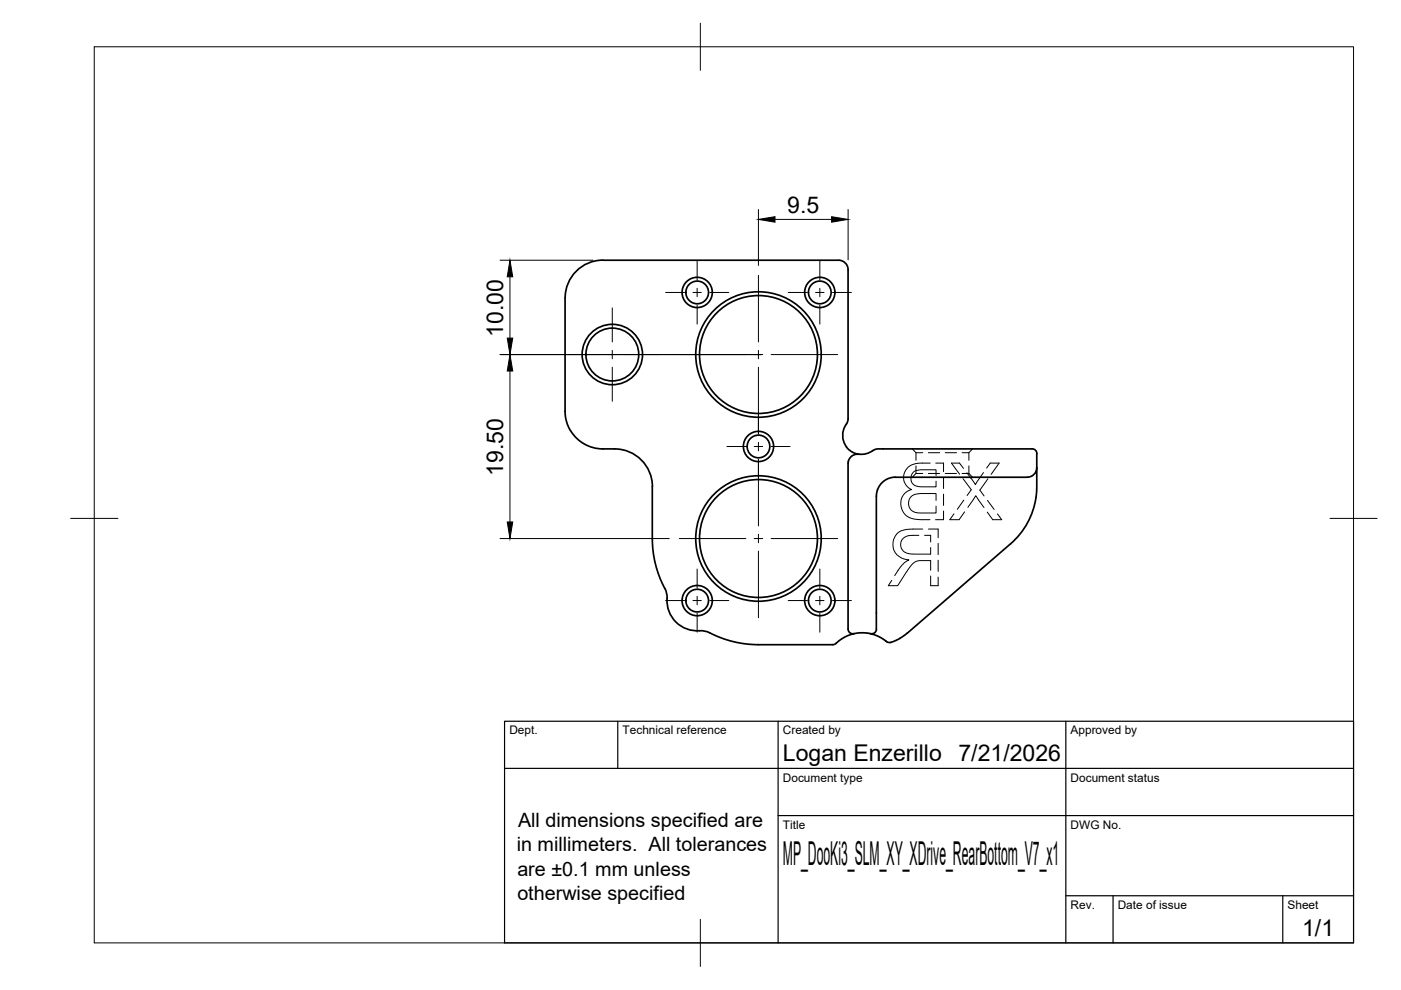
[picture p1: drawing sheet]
<svg xmlns="http://www.w3.org/2000/svg" width="297mm" height="210mm" viewBox="0 0 297 210" stroke-linecap="round" stroke-linejoin="round" font-family="sans-serif">
<!-- layer: Visible -->
<g fill="none" stroke="#000" stroke-width=".36">
<path d="M177.8 55.2h-50a8 8 0 0 0-8 8M177.8 55.2a2 2 0 0 1 2 2l-.1 32.2a4.4 4.4 0 0 0 .2 5.9l1.2 .7 1 .3M119.8 63.2v24.2l.3 1.9 .8 2M121 91.3a8 8 0 0 0 6.8 3.9h2.5M130.3 95.2a8 8 0 0 1 8 8M182.1 96.3l-.8 .1-.7 .3-.6 .7-.2 .7v34.6a1.17 1.17 0 0 0 1.2 1.7M218.8 95.2h-32.8l-.8 .3a4.7 4.7 0 0 1-3.1 .8M218.8 95.2a1.01 1.01 0 0 1 1 1v3M219.8 99.2a2.36 2.36 0 0 1-2.9 2h-27.1a4 4 0 0 0-4 3.7v28.5M219.8 99.2v4.7a16 16 0 0 1-5.5 11.4M138.3 103.2v11a24.1 24.1 0 0 0 3 11.4l.1 1.3M214.3 115.3l-21.9 19"/>
<path d="M141.4 126.9a6.5 6.5 0 0 0 7.4 6.8l.8 .2a24.7 24.7 0 0 0 11.2 2.8h15.8l.7-.3M181 134.4l-2 .7-1.8 1.3M181 134.4l2.3-.2 1.4 .2 1.6 .6 1.9 1.1 .7 .1M185.8 133.4a1.01 1.01 0 0 1-1.2 1M190.8 135.4l-1.9 .8M192.4 134.2l-1.6 1.1"/>
<circle cx="129.8" cy="75.2" r="6.4"/>
<circle cx="129.8" cy="75.2" r="5.6"/>
<circle cx="147.8" cy="62" r="3.2"/>
<circle cx="147.8" cy="62" r="2.4"/>
<circle cx="160.8" cy="75.2" r="13.3"/>
<circle cx="160.8" cy="75.2" r="12.5"/>
<circle cx="173.8" cy="62" r="3.2"/>
<circle cx="173.8" cy="62" r="2.4"/>
<circle cx="160.8" cy="94.7" r="3.2"/>
<circle cx="160.8" cy="94.7" r="2.4"/>
<circle cx="160.8" cy="114.2" r="13.3"/>
<circle cx="160.8" cy="114.2" r="12.5"/>
<circle cx="147.8" cy="127.3" r="3.2"/>
<circle cx="147.8" cy="127.3" r="2.4"/>
<circle cx="173.8" cy="127.3" r="3.2"/>
<circle cx="173.8" cy="127.3" r="2.4"/>
</g>
<!-- layer: Hidden -->
<g fill="none" stroke="#000" stroke-width=".21">
<path d="M193.4 95.2l.8 .8M194.2 96h1.4M194.2 98.8v1.6l-.8 .8M194.2 96v1.6M196.8 96h2.4M197.2 98.2l-2.9 .1-1.3 .4-.7 .6-.7 1.3v1.2l.6 1.2 1.1 .8-1 .4-.7 .7-.5 .8-.1 1 .1 .9 .4 .9 .6 .8 .6 .4 1.8 .4 2.7 .1M198.4 98.2h1.6v1.8M200.4 96h2.4M204 96h1.4M204.3 99.3l-.9-1.1h-1.7l1.8 2.3M205.4 96v1.6M205.4 98.8v1.6"/>
<path d="M206.2 95.2l-.8 .8M209.2 99.2l.8-1h1.8l-1.7 2.4M194.2 100.4h1.4M194.8 113.5l-2.2 .1-1 .5-.6 .9v.7l.2 .7a2.68 2.68 0 0 0 2.7 1.1h3.4v-1.4M195.6 112.2l-3.9 .1-1.1 .5-.8 .9-.3 .7-.2 1.1 .1 .8 .3 .8 .4 .5 .8 .6 1.8 .5-1.3 1-1.7 2.3M196 113.5h1.3v1.4M196.8 100.4h2.4M196.8 112.2h2.1v1.8M198.5 100.8v-1.2h-3.2l-1.1 .2-.6 .4-.4 .7-.1 .8 .3 .8a2.65 2.65 0 0 0 2.5 .7h2.6v-1.2M198.5 106.1v-1.5h-3.4l-1 .2a2 2 0 0 0-1.5 1.7 2 2 0 0 0 1.1 2l1.2 .3h3.6v-1.5M198.9 115.2v2.4M198.9 118.8v2.4"/>
<path d="M200 101.2v2.4M200 104.8v2.4M200 108.3v1.9h-1.6M200.4 100.4h2.4M204 100.4h1.4M204.2 101.5l1.7 2.3-.9 1.3M204.3 106l-1.3 2M204.5 108.5l-1.2 1.7h-1.9l.9-1.3M205.2 107.6l1.7-2.5 1.7 2.5M205.4 100.4l.8 .8M208.5 100.2l-1.7 2.5-1.8-2.5M209.3 108.6l1.2 1.6h1.9l-.9-1.2"/>
<path d="M209.4 106.1l1.4 1.9M209.4 101.5l-1.6 2.4 .8 1.2M197.3 120.9v-2h-2.7l-.7 .3-.8 .7-2.8 4.3h-2l.8-1.1M197.3 122.1v2.1h1.6v-1.8"/>
</g>
<!-- layer: BORDER -->
<path d="M20 9.9h267v190h-267zM148.5 4.9v10M15 109.9h10M282 109.9h10M148.5 194.9v10" fill="none" stroke="#000" stroke-width=".21"/>
<!-- layer: TITLEBLOCK -->
<path d="M107 152.9h180v47h-180zM131 152.9v10M165 152.9v47M226 152.9v47M107 162.9h180M165 172.9h122M226 189.9h61M236 189.9v10M272 189.9v10" fill="none" stroke="#000" stroke-width=".25"/>
<!-- layer: Smart Centers -->
<g fill="none" stroke="#000" stroke-width=".21">
<path d="M147.8 55.3v4M160.8 58.4v14.1M173.8 55.3v4M119.9 75.2h7.2M128.9 75.2h1.8M129.8 65.3v7.2M129.8 74.3v1.8M129.8 77.9v7.2M132.5 75.2h7.2M141.1 62h4M144 75.2h14.1M146.9 62h1.8"/>
<path d="M147.8 61.1v1.8M147.8 64.7v4M150.5 62h4M159.9 75.2h1.8M160.8 74.3v1.8M160.8 77.9v14.1M163.5 75.2h14.1M167.1 62h4M172.9 62h1.8M173.8 61.1v1.8M173.8 64.7v4M176.5 62h4"/>
<path d="M154.1 94.7h4M159.9 94.7h1.8M160.8 93.8v1.8M160.8 97.4v14.1M163.5 94.7h4M144 114.2h14.1M159.9 114.2h1.8M160.8 113.3v1.8M160.8 116.9v14.1M163.5 114.2h14.1M141.1 127.3h4M146.9 127.3h1.8"/>
<path d="M147.8 120.6v4.1M147.8 126.4v1.8M147.8 130v4M150.5 127.3h4M167.1 127.3h4M172.9 127.3h1.8M173.8 120.6v4.1M173.8 126.4v1.8M173.8 130v4M176.5 127.3h4"/>
</g>
<!-- layer: FD_Dimensions -->
<path d="M106 55.2h19.7M108.1 58.7v13M160.8 44.4v11.9M164.3 46.5h12M179.8 44.4v10.7M106 75.2h55.4M108.1 78.7v32M106 114.2h35.9" fill="none" stroke="#000" stroke-width=".21"/>
<path d="M108.1 55.2l.6 3.5h-1.2zM160.8 46.5l3.5-.6v1.2zM176.3 45.9l3.5 .6-3.5 .6zM107.5 71.7h1.2l-.6 3.5zM108.1 75.2l.6 3.5h-1.2zM107.5 110.7h1.2l-.6 3.5z" fill="#000" stroke="#000" stroke-width=".21"/>
<text font-size="7" x="166" y="183.4">MP_DooKi3_SLM_XY_XDrive_RearBottom_V7_x1</text>
<g font-size="4.9">
<text x="166.9" y="45.1">9.5</text>
<text x="106.7" y="71.5" transform="rotate(-90 106.7 71.5)">10.00</text>
<text x="106.7" y="100.9" transform="rotate(-90 106.7 100.9)">19.50</text>
<text x="166" y="161.4">Logan Enzerillo</text>
<text x="203.2" y="161.4">7/21/2026</text>
<text x="276.1" y="198.6">1/1</text>
</g>
<g font-size="4.2">
<text x="109.8" y="175.4">All dimensions specified are</text>
<text x="109.6" y="180.5">in millimeters. All tolerances</text>
<text x="109.7" y="185.7">are ±0.1 mm unless</text>
<text x="109.7" y="190.9">otherwise specified</text>
</g>
<g font-size="2.5">
<text x="108" y="155.7">Dept.</text>
<text x="132" y="155.7">Technical reference</text>
<text x="166" y="155.7">Created by</text>
<text x="227" y="155.7">Approved by</text>
<text x="166" y="165.7">Document type</text>
<text x="227" y="165.7">Document status</text>
<text x="166" y="175.7">Title</text>
<text x="227" y="175.7">DWG No.</text>
<text x="227" y="192.7">Rev.</text>
<text x="237" y="192.7">Date of issue</text>
<text x="273" y="192.7">Sheet</text>
</g>
</svg>
